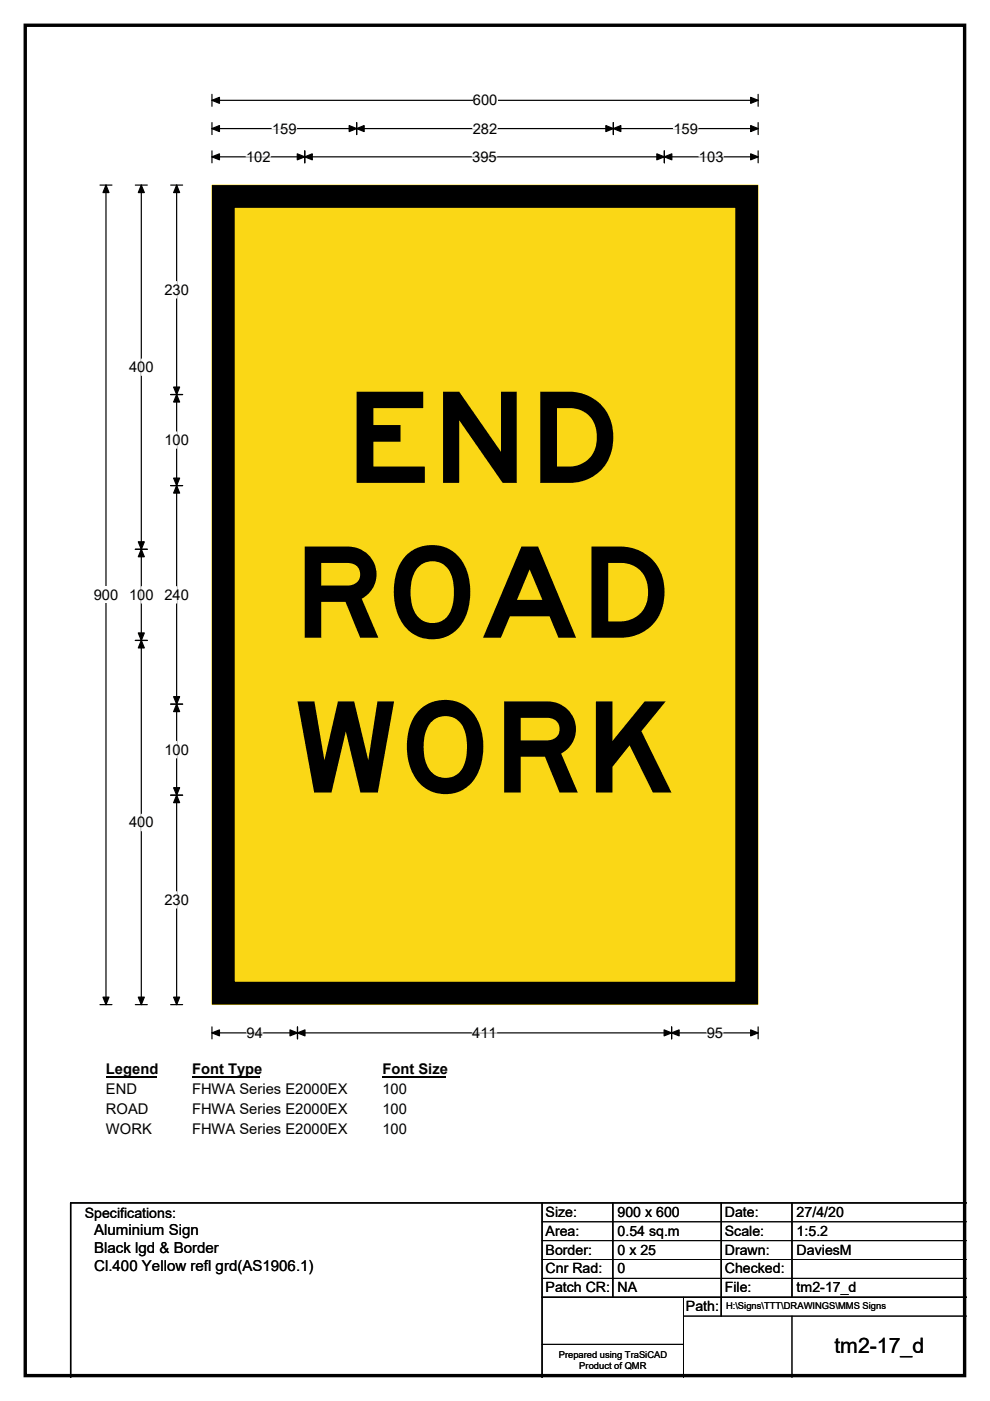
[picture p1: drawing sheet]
<svg xmlns="http://www.w3.org/2000/svg" width="210mm" height="297mm" viewBox="0 0 210 297" stroke-linecap="round" stroke-linejoin="round" font-family="sans-serif">
<path d="M5.4 5.4h199.2v286.3h-199.2z" fill="none" stroke="#000" stroke-width=".72"/>
<path d="M45 21.3h115.8M45 20v2.5M160.8 20v2.5" fill="none" stroke="#000" stroke-width=".25"/>
<path d="M45 21.3l1.5-.7v1.3zM159.2 20.6l1.6 .7-1.6 .6z" fill="#000" stroke="#000" stroke-width=".25"/>
<path d="M100.3 19.5h5.2v3.5h-5.2z" fill="#fff"/>
<g fill="none" stroke="#000" stroke-width=".25">
<path d="M21.2 39.2h2.5M22.5 39.2v173.8M45 27.3h115.8M45 26v2.5M45 32v2.5M45 33.3h115.8M64.6 32v2.5M75.6 26v2.5M130.1 26v2.5M140.9 32v2.5M160.8 26v2.5M160.8 32v2.5"/>
<path d="M21.2 213h2.5M45 217.7v2.6M45 219h115.8M63.1 217.7v2.6M142.5 217.7v2.6M160.8 217.7v2.6"/>
</g>
<g fill="#000" stroke="#000" stroke-width=".25">
<path d="M22.5 39.2l.6 1.6h-1.3zM45 27.3l1.5-.7v1.3zM45 33.3l1.5-.7v1.3zM64.6 33.3l1.6-.7v1.3zM63.1 32.6l1.5 .7-1.5 .6zM75.6 27.3l1.6-.7v1.3zM74.1 26.6l1.5 .7-1.5 .6zM128.5 26.6l1.6 .7-1.6 .6zM130.1 27.3l1.6-.7v1.3zM139.3 32.6l1.6 .7-1.6 .6zM140.9 33.3l1.6-.7v1.3zM159.2 26.6l1.6 .7-1.6 .6z"/>
<path d="M159.2 32.6l1.6 .7-1.6 .6zM21.8 211.4h1.3l-.6 1.6zM45 219l1.5-.6v1.2zM63.1 219l1.6-.6v1.2zM61.5 218.4l1.6 .6-1.6 .6zM140.9 218.4l1.6 .6-1.6 .6zM142.5 219l1.5-.6v1.2zM159.2 218.4l1.6 .6-1.6 .6z"/>
</g>
<path d="M52.2 33.3h5.2M57.7 27.3h5.2M100.2 33.3h5.2M100.3 27.3h5.2M142.8 27.3h5.2M148.3 33.3h5.2M52.3 219h3.5M100.2 219h5.2M149.9 219h3.5" fill="none" stroke="#fff" stroke-width=".25"/>
<path d="M19.9 124.4h5.2v3.5h-5.2z" fill="#fff"/>
<path d="M28.7 39.2h2.5M30 39.2v173.8M36.2 39.2h2.5M37.5 39.2v173.8M36.2 83.7h2.5M28.7 116.5h2.5M36.2 103h2.5M28.7 135.8h2.5M36.2 149.3h2.5M36.2 168.6h2.5M28.7 213h2.5M36.2 213h2.5" fill="none" stroke="#000" stroke-width=".25"/>
<g fill="#000" stroke="#000" stroke-width=".25">
<path d="M30 39.2l.6 1.6h-1.3zM37.5 39.2l.6 1.6h-1.3zM37.5 83.7l.6 1.5h-1.3zM36.8 82.1h1.3l-.6 1.6zM30 116.5l.6 1.5h-1.3zM29.3 114.9h1.3l-.6 1.6zM36.8 101.4h1.3l-.6 1.6zM37.5 103l.6 1.5h-1.3zM29.3 134.2h1.3l-.6 1.6zM30 135.8l.6 1.6h-1.3zM36.8 147.7h1.3l-.6 1.6zM37.5 149.3l.6 1.6h-1.3z"/>
<path d="M36.8 167h1.3l-.6 1.6zM37.5 168.6l.6 1.6h-1.3zM29.3 211.4h1.3l-.6 1.6zM36.8 211.4h1.3l-.6 1.6z"/>
</g>
<path d="M37.5 59.7v3.5M30 76.1v3.5M37.5 91.6v3.4M30 124.4v3.5M37.5 124.4v3.5M37.5 157.2v3.5M30 172.6v3.5M37.5 189.1v3.4" fill="none" stroke="#fff" stroke-width=".25"/>
<path d="M22.5 225h10.7v3.5h-10.7z" fill="#fff"/>
<path d="M22.5 228.3h10.7" fill="none" stroke="#000" stroke-width=".32"/>
<path d="M40.7 225h14.4v3.5h-14.4z" fill="#fff"/>
<path d="M40.7 228.3h14.4" fill="none" stroke="#000" stroke-width=".32"/>
<path d="M81.1 225h13.5v3.5h-13.5z" fill="#fff"/>
<path d="M81.1 228.3h13.5" fill="none" stroke="#000" stroke-width=".32"/>
<g fill="#fff">
<path d="M22.5 229.2h6.5v3.5h-6.5z"/>
<path d="M40.7 229.2h32.9v3.5h-32.9z"/>
<path d="M81.1 229.2h5.2v3.5h-5.2z"/>
<path d="M22.5 233.4h9v3.5h-9z"/>
<path d="M40.7 233.4h32.9v3.5h-32.9z"/>
<path d="M81.1 233.4h5.2v3.5h-5.2z"/>
<path d="M22.5 237.6h9.7v3.4h-9.7z"/>
<path d="M40.7 237.6h32.9v3.4h-32.9z"/>
<path d="M81.1 237.6h5.2v3.4h-5.2z"/>
</g>
<path d="M45 39.3h115.8v173.7h-115.8z" fill="#fad716"/>
<path d="M45 39.2h115.8v173.8h-115.8z" fill="none" stroke="#fad716" stroke-width=".21"/>
<path d="M47.4 41.7h111v168.9h-111z" fill="none" stroke="#000" stroke-width="4.8"/>
<path d="M115 255v37M130 255v20M153 255v24M168 255v20M205 255h-190v37M115 275h90" fill="none" stroke="#000" stroke-width=".3"/>
<path d="M115 259h90M115 263h90M115 267h90M115 271h90M145 279h60M145 275v17M168 279v13M115 285h30" fill="none" stroke="#000" stroke-width=".21"/>
<g font-size="26.8">
<text x="73.2" y="102.4">END</text>
<text x="62.1" y="135.2">ROAD</text>
<text x="62.3" y="168">WORK</text>
</g>
<text font-size="4.5" x="177" y="286.9">tm2-17_d</text>
<g font-size="3.2">
<text x="20" y="261.9">Aluminium Sign</text>
<text x="20" y="265.7">Black lgd &amp; Border</text>
<text x="20" y="269.6">Cl.400 Yellow refl grd(AS1906.1)</text>
</g>
<g font-size="3.1">
<text x="100.3" y="22.3">600</text>
<text x="57.7" y="28.3">159</text>
<text x="100.3" y="28.3">282</text>
<text x="142.8" y="28.3">159</text>
<text x="52.2" y="34.3">102</text>
<text x="100.2" y="34.3">395</text>
<text x="148.3" y="34.3">103</text>
<text x="34.9" y="62.5">230</text>
<text x="27.4" y="78.9">400</text>
<text x="34.9" y="94.4">100</text>
<text x="19.9" y="127.2">900</text>
<text x="27.4" y="127.2">100</text>
<text x="34.9" y="127.2">240</text>
<text x="34.9" y="160">100</text>
<text x="27.4" y="175.4">400</text>
<text x="34.9" y="191.9">230</text>
<text x="52.3" y="220">94</text>
<text x="100.2" y="220">411</text>
<text x="149.9" y="220">95</text>
<text x="22.5" y="227.8">Legend</text>
<text x="40.7" y="227.8">Font Type</text>
<text x="81.1" y="227.8">Font Size</text>
<text x="22.5" y="232">END</text>
<text x="40.7" y="232">FHWA Series E2000EX</text>
<text x="81.1" y="232">100</text>
<text x="22.5" y="236.2">ROAD</text>
<text x="40.7" y="236.2">FHWA Series E2000EX</text>
<text x="81.1" y="236.2">100</text>
<text x="22.5" y="240.3">WORK</text>
<text x="40.7" y="240.3">FHWA Series E2000EX</text>
<text x="81.1" y="240.3">100</text>
</g>
<g font-size="3">
<text x="115.7" y="258">Size:</text>
<text x="131" y="258">900 x 600</text>
<text x="153.7" y="258">Date:</text>
<text x="169" y="258">27/4/20</text>
<text x="18" y="258.2">Specifications:</text>
<text x="115.7" y="262">Area:</text>
<text x="131" y="262">0.54 sq.m</text>
<text x="153.7" y="262">Scale:</text>
<text x="169" y="262">1:5.2</text>
<text x="115.7" y="266">Border:</text>
<text x="115.7" y="270">Cnr Rad:</text>
<text x="131" y="266">0 x 25</text>
<text x="131" y="270">0</text>
<text x="153.7" y="266">Drawn:</text>
<text x="153.7" y="270">Checked:</text>
<text x="169" y="266">DaviesM</text>
<text x="115.7" y="274">Patch CR:</text>
<text x="131" y="274">NA</text>
<text x="153.7" y="274">File:</text>
<text x="169" y="274">tm2-17_d</text>
<text x="145.5" y="278">Path:</text>
</g>
<g font-size="2">
<text x="154" y="277.6">H:\Signs\TTT\DRAWINGS\MMS Signs</text>
<text x="118.5" y="287.8">Prepared using TraSiCAD</text>
<text x="122.9" y="290.2">Product of QMR</text>
</g>
</svg>
